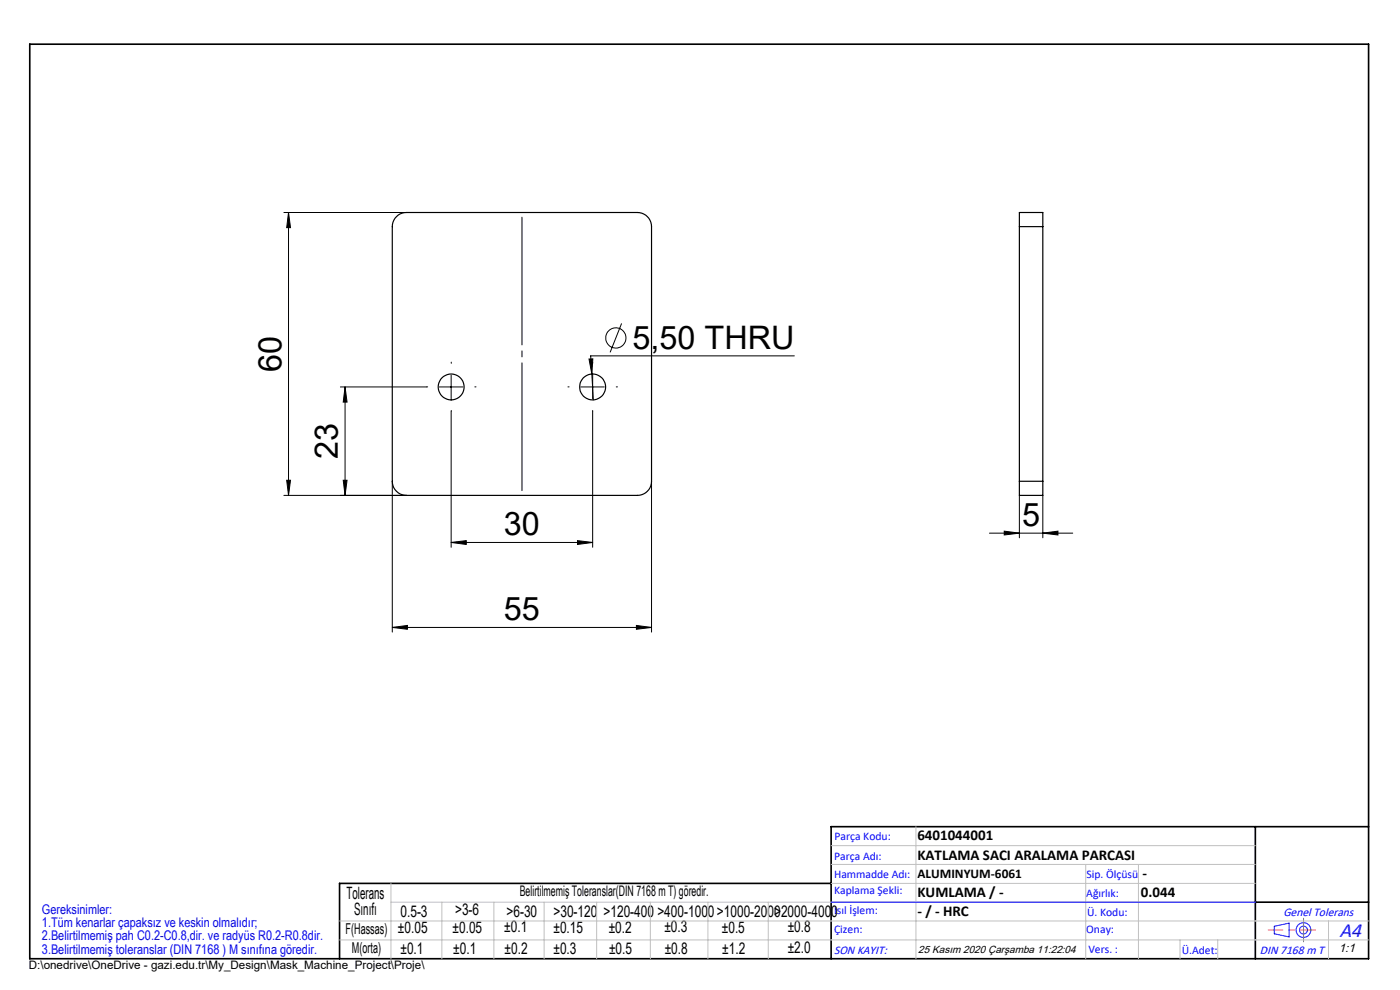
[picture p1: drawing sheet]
<svg xmlns="http://www.w3.org/2000/svg" width="297mm" height="210mm" viewBox="0 0 297 210" stroke-linecap="round" stroke-linejoin="round" font-family="sans-serif">
<g fill="none" stroke="#000" stroke-width=".21">
<path d="M60.2 45.1h26M61.2 45.1v60M61.2 45.1l.4 3.2h-.8zM95.7 79.6v5M125 76.2l.8-.1-.2 3.2zM125.6 79.3l.3 5.5M125.7 79.6v5M131.9 68.6l-2.5 6.1M168.5 75.5h-43.2l.3 3.8M72.2 82.1h18.3M73.2 82.1v23M73.2 82.1l.4 3.2h-.8z"/>
<path d="M93.2 82.1h5M95.7 87.3v28.8M123.2 82.1h5M125.7 87.3v28.8M60.2 105.1h26M60.8 101.9h.8l-.4 3.2zM72.8 101.9h.8l-.4 3.2zM83.2 102.1v32M95.7 115.1l3.2-.4v.8zM95.7 115.1h30M122.5 114.7l3.2 .4-3.2 .4zM138.2 102.1v32"/>
<path d="M209.9 113.1h17.7M213 112.7l3.3 .4-3.3 .4zM216.3 105.1v9M221.2 113.1l3.2-.4v.8zM221.2 105.1v9M83.2 133.1l3.2-.4v.8zM83.2 133.1h55M135 132.7l3.2 .4-3.2 .4z"/>
<circle cx="130.6" cy="71.7" r="2.15"/>
</g>
<g fill="none" stroke="#00f" stroke-width=".21">
<path d="M176.3 191.4h90M270.3 196.5l3.2-.7v2.9l-3.2-.6z"/>
<circle cx="276.5" cy="197.3" r="1.57"/>
<circle cx="276.5" cy="197.3" r=".83"/>
</g>
<path d="M110.7 104.1v-58" fill="none" stroke="#000" stroke-width=".21" stroke-dasharray="30.5 1.3 1.3 1.3" stroke-dashoffset="3.4"/>
<path d="M95.7 77.1v-.3M125.7 77.1v-.3M90.7 82.1h-.2M95.7 87.1v.2M100.7 82.1h.3M120.7 82.1h-.2M125.7 87.1v.2M130.7 82.1h.3" fill="none" stroke="#000" stroke-width=".21" stroke-dasharray="30.5 1.3 1.3 1.3"/>
<path d="M6.3 9.4h284v194h-284zM266.3 175.4v28M290.3 175.4h-114v28M176.3 187.4h-104.3v16M266.3 191.4h24" fill="none" stroke="#000" stroke-width=".35"/>
<path d="M279 197.3h-9.9" fill="none" stroke="#f00" stroke-width=".21" stroke-dasharray="30.5 1.3 1.3 1.3" stroke-dashoffset="27.4"/>
<path d="M276.5 197.3v2.5M276.5 197.3v-2.5" fill="none" stroke="#808080" stroke-width=".21" stroke-dasharray="30.5 1.3 1.3 1.3"/>
<g fill="none" stroke="#c0c0c0" stroke-width=".21">
<path d="M176.3 179.4h90M194.3 175.4v28M72 199.4h218.3M72 195.4h218.3M82.9 187.4v16M82.9 191.4h183.4M93.7 191.4v12M104.8 191.4v12M115.4 191.4v12M126.6 191.4v12M138 191.4v12M150.2 191.4v12"/>
<path d="M163 191.4v12M176.3 183.4h90M176.3 187.4h90M230.3 183.4v20M241.5 183.4v20M250.3 199.4v4M258.3 199.4v4M281.8 195.4v8"/>
</g>
<g fill="#000">
<path d="M60.8 101.9h.8l-.4 3.2zM61.2 45.1l.4 3.2h-.8zM72.8 101.9h.8l-.4 3.2zM73.2 82.1l.4 3.2h-.8z"/>
<path d="M95.7 115.1l3.2-.4v.8zM122.5 114.7l3.2 .4-3.2 .4zM125 76.2l.6 3.1 .2-3.2z"/>
<path d="M221.2 113.1l3.2-.4v.8zM213 112.7l3.3 .4-3.3 .4z"/>
<path d="M83.2 133.1l3.2-.4v.8zM135 132.7l3.2 .4-3.2 .4z"/>
</g>
<g fill="none" stroke="#000" stroke-width=".25">
<path d="M84.1 46a2.79 2.79 0 0 1 2.1-.9h49a3 3 0 0 1 3 3v54a3 3 0 0 1-3 3h-49a3 3 0 0 1-3-3v-54l.3-1.4zM216.3 48.1v-3h4.9v3M216.3 48.1h4.9M216.3 48.1v54M221.2 48.1v54M216.3 102.1v3h4.9v-3M216.3 102.1h4.9"/>
<circle cx="95.7" cy="82.1" r="2.75"/>
<circle cx="125.7" cy="82.1" r="2.75"/>
</g>
<g font-size="6.9">
<text x="134.2" y="74">5,50 THRU</text>
<text x="59.7" y="78.9" transform="rotate(-90 59.7 78.9)">60</text>
<text x="71.7" y="97.4" transform="rotate(-90 71.7 97.4)">23</text>
<text x="106.9" y="113.5">30</text>
<text x="216.8" y="111.5">5</text>
<text x="106.9" y="131.5">55</text>
</g>
<text font-size="4.4" fill="#00f" x="284.2" y="198.7">A4</text>
<g font-size="3.6">
<text x="73.5" y="190.7">Tolerans</text>
<text x="75.1" y="194.1">Sınıfı</text>
</g>
<g font-size="3.4">
<text x="84.4" y="198">±0.05</text>
<text x="85" y="194.4">0.5-3</text>
<text x="96" y="197.8">±0.05</text>
<text x="96.5" y="194.2">&gt;3-6</text>
<text x="107" y="197.8">±0.1</text>
<text x="107.5" y="194.5">&gt;6-30</text>
<text x="117.4" y="194.5">&gt;30-120</text>
<text x="117.4" y="197.9">±0.15</text>
<text x="128" y="194.5">&gt;120-400</text>
<text x="129.1" y="197.8">±0.2</text>
<text x="139.5" y="194.5">&gt;400-1000&gt;1000-2000&gt;2000-4000</text>
<text x="140.9" y="197.8">±0.3</text>
<text x="153.1" y="197.8">±0.5</text>
<text x="167.1" y="197.7">±0.8</text>
<text x="85" y="202.3">±0.1</text>
<text x="96.2" y="202.3">±0.1</text>
<text x="107" y="202.3">±0.2</text>
<text x="117.4" y="202.4">±0.3</text>
<text x="129.2" y="202.3">±0.5</text>
<text x="141" y="202.3">±0.8</text>
<text x="153.2" y="202.3">±1.2</text>
<text x="167.1" y="202.2">±2.0</text>
</g>
<g font-size="3.2">
<text x="194.6" y="178.2">6401044001</text>
<text x="194.6" y="182.4">KATLAMA SACI ARALAMA PARCASI</text>
<text x="194.6" y="190.2">KUMLAMA / -</text>
<text x="242" y="190.2">0.044</text>
<text x="242.4" y="186.2">-</text>
<text x="194.6" y="194.3">- / - HRC</text>
<text x="73.3" y="198.1">F(Hassas)</text>
<text x="74.7" y="202.2">M(orta)</text>
</g>
<text font-size="3.1" x="110.3" y="190.1">Belirtilmemiş Toleranslar(DIN 7168 m T) göredir.</text>
<text font-size="2.8" x="194.6" y="186.2">ALUMINYUM-6061</text>
<g font-size="2.8" fill="#0000e8">
<text x="8.9" y="193.8">Gereksinimler:</text>
<text x="8.9" y="196.6">1.Tüm kenarlar çapaksız ve keskin olmalıdır;</text>
<text x="8.9" y="199.5">2.Belirtilmemiş pah C0.2-C0.8,dir. ve radyüs R0.2-R0.8dir.</text>
<text x="8.9" y="202.3">3.Belirtilmemiş toleranslar (DIN 7168 ) M sınıfına göredir.</text>
</g>
<g font-size="2.6" fill="#00f">
<text x="272.3" y="194.3">Genel Tolerans</text>
<text x="176.9" y="202.3">SON KAYIT:</text>
<text x="267.3" y="202.4">DIN 7168 m T</text>
</g>
<text font-size="2.6" x="284" y="202">1:1</text>
<g font-size="2.5" fill="#00f">
<text x="177" y="178.2">Parça Kodu:</text>
<text x="177" y="182.4">Parça Adı:</text>
<text x="176.9" y="186.2">Hammadde Adı:</text>
<text x="177" y="189.7">Kaplama Şekli:</text>
<text x="230.5" y="190.2">Ağırlık:</text>
<text x="230.5" y="186.2">Sip. Ölçüsü</text>
<text x="176.9" y="193.9">Isıl İşlem:</text>
<text x="177" y="197.8">Çizen:</text>
<text x="230.4" y="197.8">Onay:</text>
<text x="230.6" y="194.3">Ü. Kodu:</text>
<text x="230.9" y="202.1">Vers. :</text>
<text x="250.7" y="202.4">Ü.Adet:</text>
</g>
<text font-size="2.5" x="6.1" y="205.5">D:\onedrive\OneDrive - gazi.edu.tr\My_Design\Mask_Machine_Project\Proje\</text>
<text font-size="2.2" x="194.8" y="202.1">25 Kasım 2020 Çarşamba 11:22:04</text>
</svg>
